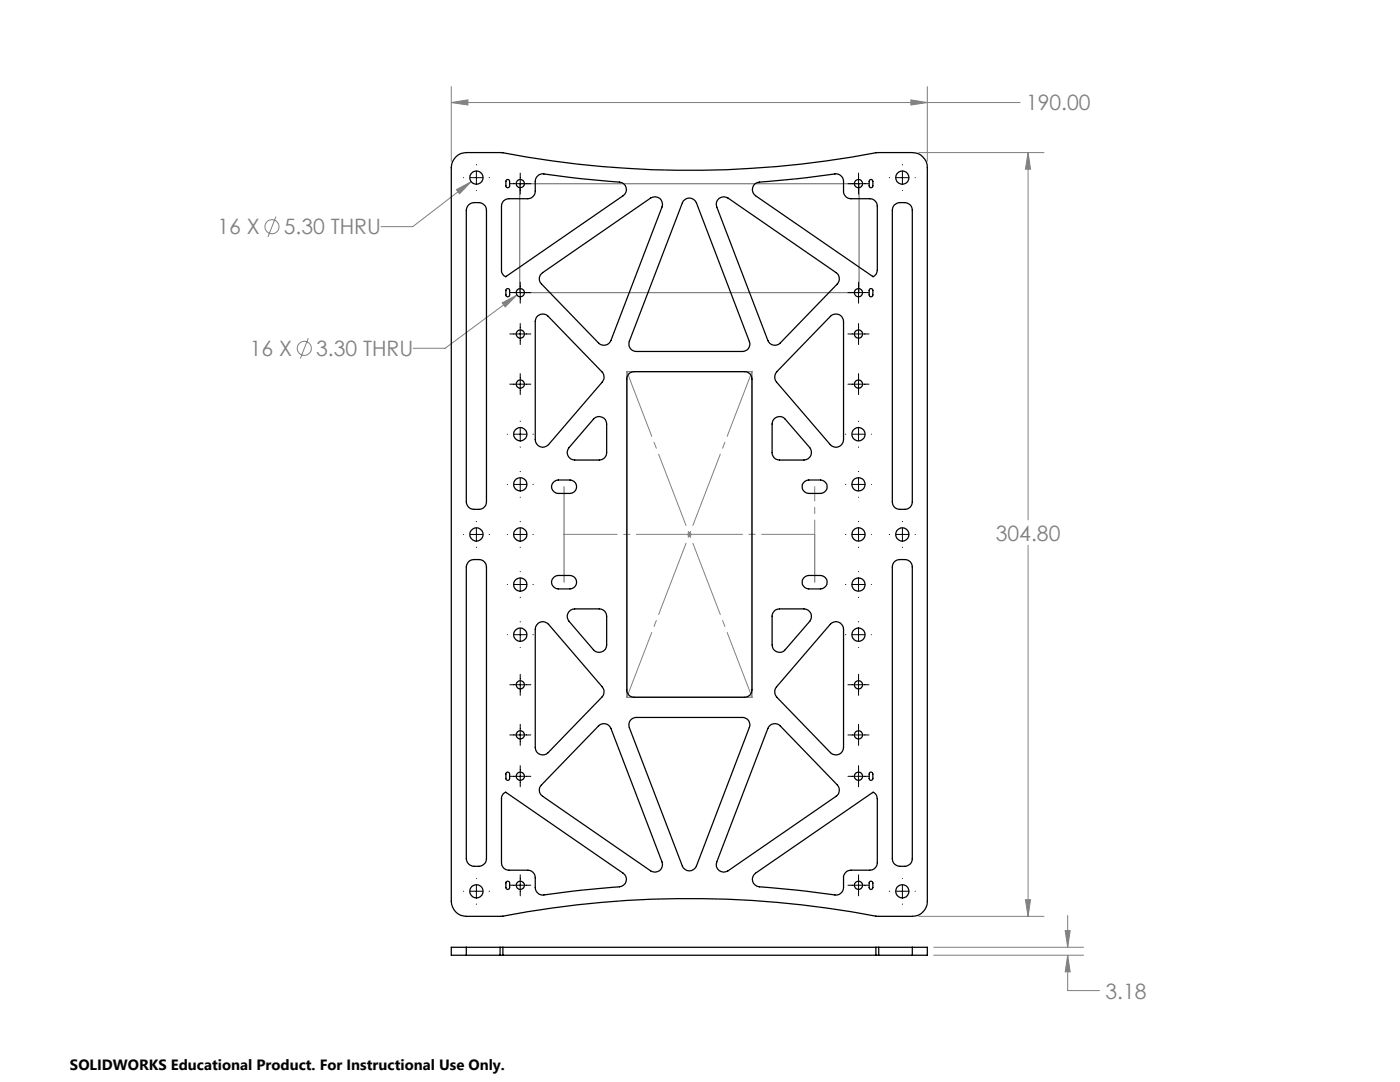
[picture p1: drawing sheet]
<svg xmlns="http://www.w3.org/2000/svg" width="279mm" height="216mm" viewBox="0 0 279 216" stroke-linecap="round" stroke-linejoin="round" font-family="sans-serif">
<g fill="none" stroke="#808080" stroke-width=".2">
<path d="M90.1 17.3v14.9M181.8 19.9l3.3 .6-3.3 .5zM185.1 17.3v14.9M90.1 20.5l3.3-.6v1.1zM90.1 20.5h113.5M91.1 37.9l2.9-1.6-2.3 2.4zM94 36.3l-11.6 8.9h-6.4M183.3 30.4h25.1M205.2 30.4l.5 3.4h-1.1zM205.2 30.4v73.4M55.1 43.2l-1.6 4.1M103.2 58.9l-14.4 10.6h-6.3"/>
<path d="M61.5 67.5l-1.6 4M100.2 60.4l3-1.5-2.4 2.3zM137.1 106.6h1M137.2 106.3l.7 .7M137.6 106.2v.9M137.9 106.3l-.7 .7M205.2 108.8v74M204.6 179.5h1.1l-.5 3.3zM183.3 182.8h25.1M186.3 189h30M186.3 190.6h30M212.6 185.7h1l-.5 3.3z"/>
<path d="M213.1 190.6l.5 3.3h-1zM213.1 190.6v7.1h6.3M213.1 182.7v6.3"/>
<circle cx="54.3" cy="45.2" r="1.41"/>
<circle cx="60.7" cy="69.5" r="1.4"/>
</g>
<path d="M125.1 74.1l25 65M125.1 139.1l25-65" fill="none" stroke="#808080" stroke-width=".2" stroke-dasharray="15.2 1.3 1.3 1.3" stroke-dashoffset="1.4"/>
<path d="M103.7 36.7h67.7v21.7h-67.7zM125.1 74.2h25v64.9h-25zM112.6 97.1v19.1M162.6 106.6v9.6" fill="none" stroke="#808080" stroke-width=".25"/>
<g fill="none" stroke="#000" stroke-width=".2">
<path d="M92.5 35.5h.1M93.8 35.5h2.5M95.1 32.8v.1M95.1 34.2v2.5M95.1 38h.1M97.6 35.5h.1M101.7 36.7h4.2M103.8 34.5v4.2M169.2 36.7h4.2M171.3 34.5v4.2M177.5 35.5h.1M178.8 35.5h2.6"/>
<path d="M180.1 32.8v.1M180.1 34.2v2.5M180.1 38h.1M182.6 35.5h.1M101.7 58.4h4.2M103.8 56.3v4.2M169.2 58.4h4.2M171.3 56.3v4.2M101.7 66.6h4.2M101.7 76.7h4.2M103.8 64.6v4.2M103.8 74.5v4.2"/>
<path d="M169.2 66.6h4.2M169.2 76.7h4.2M171.3 64.6v4.2M171.3 74.5v4.2M101.2 86.6h.1M101.2 96.7h.1M102.6 86.6h2.5M102.6 96.7h2.5M103.8 84v.1M103.8 85.4v2.5M103.8 89.2v.1M103.8 94.1h.1"/>
<path d="M103.8 95.4v2.5M103.8 99.2h.1M106.4 86.6h.1M106.4 96.7h.1M168.7 86.6h.1M168.7 96.7h.1M170.1 86.6h2.5M170.1 96.7h2.5M171.3 84v.1M171.3 85.4v2.5M171.3 89.2v.1M171.3 94.1h.1"/>
<path d="M171.3 95.4v2.5M171.3 99.2h.1M173.9 86.6h.1M173.9 96.7h.1M92.5 106.6h.1M93.8 106.6h2.5M95.1 104v.1M95.1 105.4v2.5M95.1 109.2v.1M97.6 106.6h.1M101.2 106.6h.1M101.2 116.6h.1"/>
<path d="M102.6 106.6h2.5M102.6 116.6h2.5M103.8 104v.1M103.8 105.4v2.5M103.8 109.2v.1M103.8 114.1h.1M103.8 115.4v2.5M103.8 119.2h.1M106.4 106.6h.1M106.4 116.6h.1M168.7 106.6h.1M168.7 116.6h.1"/>
<path d="M170.1 106.6h2.5M170.1 116.6h2.5M171.3 104v.1M171.3 105.4v2.5M171.3 109.2v.1M171.3 114.1h.1M171.3 115.4v2.5M171.3 119.2h.1M173.9 106.6h.1M173.9 116.6h.1M177.5 106.6h.1M178.8 106.6h2.6"/>
<path d="M180.1 104v.1M180.1 105.4v2.5M180.1 109.2v.1M182.6 106.6h.1M101.2 126.6h.1M101.7 136.6h4.2M102.6 126.6h2.5M103.8 124v.1M103.8 125.4v2.5M103.8 129.2h.1M103.8 134.5v4.2M106.4 126.6h.1"/>
<path d="M168.7 126.6h.1M169.2 136.6h4.2M170.1 126.6h2.5M171.3 124v.1M171.3 125.4v2.5M171.3 129.2h.1M171.3 134.5v4.2M173.9 126.6h.1M101.7 146.6h4.2M101.7 154.9h4.2M103.8 144.5v4.2M103.8 152.8v4.2"/>
<path d="M169.2 146.6h4.2M169.2 154.9h4.2M171.3 144.5v4.2M171.3 152.8v4.2M92.5 177.8h.1M93.8 177.8h2.5M95.1 175.3h.1M95.1 176.6v2.5M97.6 177.8h.1M101.7 176.6h4.2M103.8 174.6v4.2M169.2 176.6h4.2"/>
<path d="M171.3 174.6v4.2M177.5 177.8h.1M178.8 177.8h2.6M180.1 175.3h.1M180.1 176.6v2.5M182.6 177.8h.1M95.1 180.4h.1M180.1 180.4h.1"/>
</g>
<path d="M137.6 106.6h-25M137.6 106.6h25" fill="none" stroke="#808080" stroke-width=".2" stroke-dasharray="15.2 1.3 1.3 1.3" stroke-dashoffset="4.6"/>
<path d="M162.6 106.6v-9.5" fill="none" stroke="#808080" stroke-width=".2" stroke-dasharray="15.2 1.3 1.3 1.3" stroke-dashoffset="12.4"/>
<path d="M212.6 185.7h1l-.5 3.3zM213.1 190.6l.5 3.3h-1zM90.1 20.5l3.3-.6v1.1zM181.8 19.9l3.3 .6-3.3 .5zM91.1 37.9l.6 .8 2.3-2.4zM100.2 60.4l.6 .8 2.4-2.3zM204.6 179.5h1.1l-.5 3.3zM205.2 30.4l.5 3.4h-1.1z" fill="#808080"/>
<g fill="none" stroke="#000" stroke-width=".25">
<path d="M90.9 31.3a2.87 2.87 0 0 1 2.2-.9h6.8a202.9 202.9 0 0 0 75.5 0h6.7a3 3 0 0 1 3 3v146.4a3 3 0 0 1-3 3h-6.8a202.9 202.9 0 0 0-75.5 0h-6.7a3 3 0 0 1-3-3v-146.4a3.1 3.1 0 0 1 .8-2.1zM101.1 35.9l.2-.1 .3 .1 .1 1.2a.37 .37 0 0 1-.4 .4 .37 .37 0 0 1-.3-.4zM143.5 39.6a1.52 1.52 0 0 1 1.8-.1l21.6 14.9a1.51 1.51 0 0 1 .2 2.3l-11.4 11.7a1.5 1.5 0 0 1-2.5-.5l-10.1-26.6a1.44 1.44 0 0 1 .4-1.7zM150.7 36.7l.9-.4 7.5-.6 7.5-1a1.52 1.52 0 0 1 1.7 1.5v1.9a1.51 1.51 0 0 0 1.5 1.6h3.8a1.51 1.51 0 0 1 1.5 1.4v12.8a1.3 1.3 0 0 1-.9 1.3l-23.4-16.1a1.5 1.5 0 0 1-.1-2.4zM173.6 35.9l.2-.1 .3 .1 .1 1.2a.37 .37 0 0 1-.4 .4 .37 .37 0 0 1-.3-.4zM93.5 40.9l.2-.2a2.93 2.93 0 0 1 2.7 0l.4 .4 .3 .8v58.3a1.51 1.51 0 0 1-1.5 1.4 1.97 1.97 0 0 1-2.3-.6l-.2-.8v-58.3zM100.5 40.1l.5-.3 .6-.1h3.7a1.51 1.51 0 0 0 1.5-1.6v-1.9a1.52 1.52 0 0 1 1.7-1.5l7.6 1 7.5 .6a1.49 1.49 0 0 1 1.4 1.1 1.49 1.49 0 0 1-.6 1.7l-23.5 16.1a1.37 1.37 0 0 1-.8-1.3v-12.8l.1-.5zM101 57.8l.3-.2 .3 .1 .1 1.1a.37 .37 0 0 1-.4 .4 .37 .37 0 0 1-.3-.4zM108.1 54.6l21.8-15.1a1.51 1.51 0 0 1 1.8 .1 1.51 1.51 0 0 1 .4 1.7l-10.2 26.6a1.5 1.5 0 0 1-2.4 .5l-11.4-11.7a1.42 1.42 0 0 1 0-2.1zM136.4 40.1a1.52 1.52 0 0 1 2.6 .4l10.5 27.6a1.45 1.45 0 0 1-1.3 2h-21.2a1.49 1.49 0 0 1-1.4-2zM173.6 57.7l.2-.1 .4 .2v1a.37 .37 0 0 1-.4 .4 .37 .37 0 0 1-.3-.4zM178.5 40.9l.3-.2a2.92 2.92 0 0 1 2.4-.1l.6 .5 .3 .8v58.3a1.45 1.45 0 0 1-1.5 1.4 2.51 2.51 0 0 1-2.1-.4l-.3-.5-.1-.5v-58.3l.1-.5z"/>
<path d="M107.1 63.3a1.52 1.52 0 0 1 2.3-.2l10.7 11.1a1.54 1.54 0 0 1 .1 2l-10.7 12.5a1.51 1.51 0 0 1-1.7 .4 1.51 1.51 0 0 1-1-1.4v-23.6zM125.5 74.6l.5-.3 .6-.1h22a1.45 1.45 0 0 1 1.5 1.4v62.1a1.45 1.45 0 0 1-1.5 1.4h-22a1.45 1.45 0 0 1-1.5-1.4v-62.3zM165.7 63.1a1.52 1.52 0 0 1 1.7-.3 1.52 1.52 0 0 1 .9 1.3v23.6a1.51 1.51 0 0 1-.9 1.4 1.51 1.51 0 0 1-1.7-.4l-10.7-12.5a1.6 1.6 0 0 1 0-2zM110.6 96.1l.8-.3h2.4a1.34 1.34 0 0 1 1.3 1.3 1.34 1.34 0 0 1-1.3 1.4h-2.4a1.32 1.32 0 0 1-1.3-1 1.32 1.32 0 0 1 .5-1.4zM118.4 83.6a1.51 1.51 0 0 1 1.7-.4 1.51 1.51 0 0 1 1 1.4v5.7a1.45 1.45 0 0 1-1.5 1.5h-4.9a1.51 1.51 0 0 1-1.4-.9 1.51 1.51 0 0 1 .3-1.6zM154.7 83.4a1.47 1.47 0 0 1 2 .2l4.9 5.7a1.51 1.51 0 0 1 .2 1.6 1.51 1.51 0 0 1-1.4 .9h-4.8a1.45 1.45 0 0 1-1.5-1.5v-5.7l.2-.9zM160.3 96.3l.7-.5h.4h2.4a1.34 1.34 0 0 1 1.3 1.3 1.34 1.34 0 0 1-1.3 1.4h-2.4a1.34 1.34 0 0 1-1.1-2.2zM93.5 112.1l.2-.2a3.6 3.6 0 0 1 2.5-.1l.6 .5 .3 .8v58.2a1.57 1.57 0 0 1-1.5 1.6 2.13 2.13 0 0 1-2.3-.7l-.2-.9v-58.2zM110.6 115.1l.8-.3h2.4a1.34 1.34 0 0 1 1.3 1.4 1.34 1.34 0 0 1-1.3 1.3h-2.4a1.32 1.32 0 0 1-1.3-.9 1.32 1.32 0 0 1 .5-1.5zM160.3 115.4l.7-.5 .4-.1h2.4a1.34 1.34 0 0 1 1.3 1.4 1.34 1.34 0 0 1-1.3 1.3h-2.4a1.34 1.34 0 0 1-1.1-2.1zM178.5 112.1l.3-.2a2.86 2.86 0 0 1 2.1-.2l.7 .4 .4 .5 .1 .5v58.2a1.51 1.51 0 0 1-1.5 1.6 2.34 2.34 0 0 1-2.1-.5l-.3-.5-.1-.6v-58.2l.1-.5zM107.4 124.4a1.47 1.47 0 0 1 2.1 .2l10.7 12.5a1.54 1.54 0 0 1-.1 2l-10.7 11.1a1.5 1.5 0 0 1-1.6 .3 1.5 1.5 0 0 1-1-1.3v-23.6l.1-.5z"/>
<path d="M113.6 122l.3-.3 .8-.2h4.9a1.45 1.45 0 0 1 1.5 1.5v5.7a1.51 1.51 0 0 1-1 1.4 1.51 1.51 0 0 1-1.7-.5l-4.8-5.6a1.47 1.47 0 0 1 0-2zM154.5 121.9l.5-.3 .6-.1h4.8a1.51 1.51 0 0 1 1.4 .9 1.51 1.51 0 0 1-.2 1.6l-4.9 5.6a1.48 1.48 0 0 1-1.6 .5 1.48 1.48 0 0 1-1-1.4v-6zM165.7 124.6a1.51 1.51 0 0 1 1.7-.5 1.51 1.51 0 0 1 .9 1.5v23.6a1.52 1.52 0 0 1-.9 1.3 1.52 1.52 0 0 1-1.7-.3l-10.7-11.1a1.6 1.6 0 0 1 0-2zM100.4 158.4l.6-.3 23.4 16.1a1.49 1.49 0 0 1 .6 1.7 1.49 1.49 0 0 1-1.4 1.1l-7.5 .6-7.6 1a1.52 1.52 0 0 1-1.7-1.5v-1.9a1.51 1.51 0 0 0-1.5-1.6h-3.7a1.45 1.45 0 0 1-1.5-1.4v-13zM101.1 154.2l.2-.1 .3 .1 .1 1.1a.37 .37 0 0 1-.4 .4 .37 .37 0 0 1-.3-.4zM119.5 144.9a1.5 1.5 0 0 1 2.4 .4l10.2 26.7a1.51 1.51 0 0 1-.4 1.7 1.51 1.51 0 0 1-1.8 .1l-21.6-14.9a1.45 1.45 0 0 1-.2-2.3zM126 143.5l1-.3h21.2a1.45 1.45 0 0 1 1.3 2l-10.5 27.6a1.5 1.5 0 0 1-1.4 1 1.5 1.5 0 0 1-1.4-1l-10.6-27.6a1.57 1.57 0 0 1 .4-1.7zM153.7 144.7a1.49 1.49 0 0 1 2 .2l11.4 11.7a1.51 1.51 0 0 1-.2 2.3l-21.6 14.9a1.5 1.5 0 0 1-1.8-.1 1.5 1.5 0 0 1-.4-1.7l10.1-26.7zM173.6 154.2l.2-.1 .3 .1 .1 1.1a.37 .37 0 0 1-.4 .4 .37 .37 0 0 1-.3-.4zM101 176l.3-.2 .3 .1 .1 1.2a.37 .37 0 0 1-.4 .4 .37 .37 0 0 1-.3-.4zM150.8 174.2l23.4-16.1a1.15 1.15 0 0 1 .9 1.3v12.8a1.51 1.51 0 0 1-1.5 1.4h-3.8a1.51 1.51 0 0 0-1.5 1.6v1.9a1.52 1.52 0 0 1-1.7 1.5l-7.5-1-7.5-.6a1.5 1.5 0 0 1-1.4-1.1 1.5 1.5 0 0 1 .6-1.7zM173.6 175.9l.2-.1 .4 .2v1.1a.37 .37 0 0 1-.4 .4 .37 .37 0 0 1-.3-.4z"/>
<path d="M93.1 189h-3v1.6h3M93.1 189v1.6M93.1 189h6.7M93.1 190.6h6.7M99.8 189h.6M99.8 190.6h.6M99.8 189v1.6M100.4 189h74.4M100.4 190.6h74.4M100.4 189v1.6M174.8 189h.6M174.8 190.6h.6"/>
<path d="M174.8 189v1.6M175.4 189h6.7M175.4 190.6h6.7M175.4 189v1.6M182.1 189h3v1.6h-3M182.1 189v1.6"/>
<circle cx="95.1" cy="35.4" r="1.33"/>
<circle cx="103.8" cy="36.6" r=".82"/>
<circle cx="171.3" cy="36.6" r=".82"/>
<circle cx="180.1" cy="35.4" r="1.32"/>
<circle cx="103.8" cy="58.4" r=".83"/>
<circle cx="171.3" cy="58.4" r=".83"/>
<circle cx="103.8" cy="76.6" r=".82"/>
<circle cx="103.8" cy="66.7" r=".83"/>
<circle cx="171.3" cy="76.6" r=".82"/>
<circle cx="171.3" cy="66.7" r=".83"/>
<circle cx="103.8" cy="96.6" r="1.33"/>
<circle cx="103.8" cy="86.7" r="1.33"/>
<circle cx="171.3" cy="86.6" r="1.33"/>
<circle cx="171.3" cy="96.6" r="1.33"/>
<circle cx="95.1" cy="106.6" r="1.34"/>
<circle cx="103.8" cy="116.6" r="1.33"/>
<circle cx="103.8" cy="106.7" r="1.33"/>
<circle cx="171.3" cy="106.6" r="1.33"/>
<circle cx="171.3" cy="116.6" r="1.33"/>
<circle cx="180.1" cy="106.7" r="1.33"/>
<circle cx="103.8" cy="126.6" r="1.32"/>
<circle cx="103.8" cy="136.7" r=".83"/>
<circle cx="171.3" cy="136.7" r=".83"/>
<circle cx="171.3" cy="126.6" r="1.33"/>
<circle cx="103.8" cy="146.6" r=".82"/>
<circle cx="103.8" cy="154.9" r=".82"/>
<circle cx="171.3" cy="146.6" r=".82"/>
<circle cx="171.3" cy="154.9" r=".82"/>
<circle cx="95.1" cy="177.8" r="1.34"/>
<circle cx="103.8" cy="176.7" r=".83"/>
<circle cx="171.3" cy="176.7" r=".83"/>
<circle cx="180.1" cy="177.8" r="1.33"/>
</g>
<g font-size="4.2" fill="#808080">
<text x="204.8" y="22">190.00</text>
<text x="43.4" y="46.8">16 X</text>
<text x="56.6" y="46.8">5.30 THRU</text>
<text x="49.8" y="71">16 X</text>
<text x="63.1" y="71">3.30 THRU</text>
<text x="198.7" y="107.9">304.80</text>
<text x="220.6" y="199.3">3.18</text>
</g>
<text font-size="3" x="14" y="213.5">SOLIDWORKS Educational Product. For Instructional Use Only.</text>
</svg>
